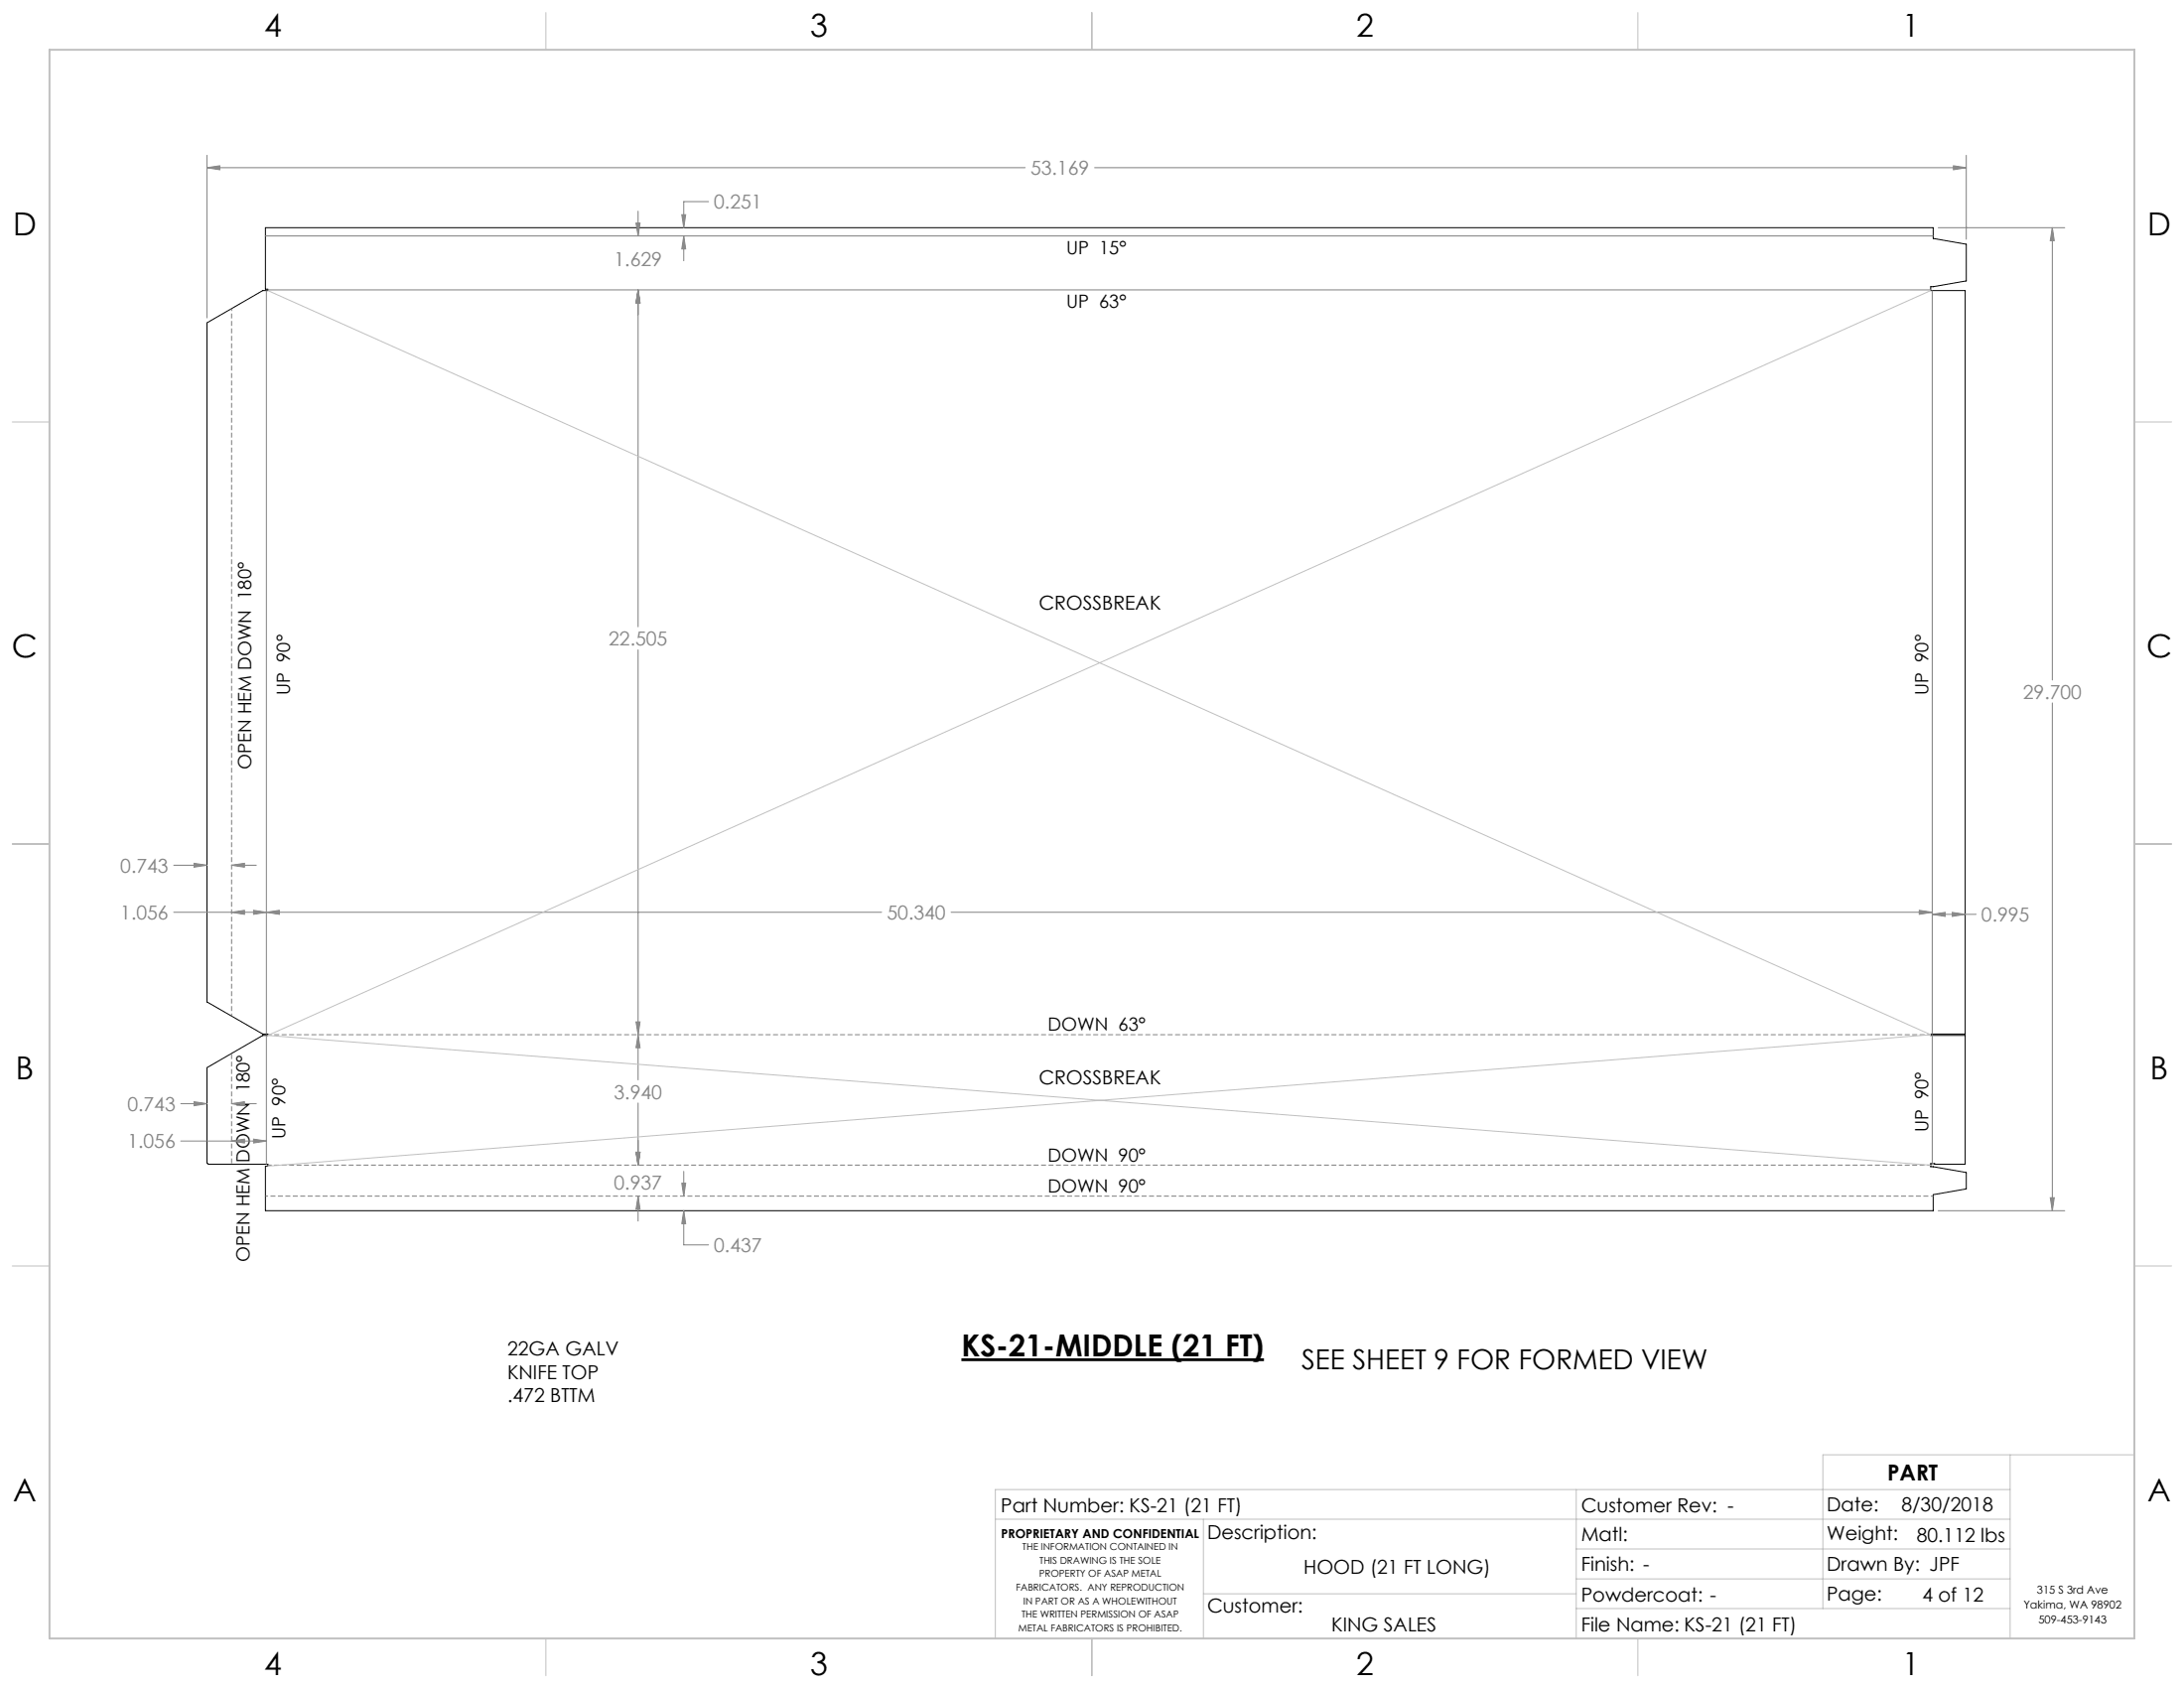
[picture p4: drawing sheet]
<svg xmlns="http://www.w3.org/2000/svg" width="559mm" height="432mm" viewBox="0 0 559 432" stroke-linecap="round" stroke-linejoin="round" font-family="sans-serif">
<path d="M67.9 58.2h426.7v2.8l8.5 1.5v9.4l-9.1 1.4v1h8.8v190.2h-8.8v.4h8.8v32.9l-8.8-.1v.7l9.1 1.5v4.2l-8.5 1.5v4.1h-426.7v-11.4h.6v-.5h-15.1l-.4-.4v-24.3l14.2-8.2h1.3v-.4h-1.3l-14.2-8.2v-173.7l14.2-8.3h1.3v-.3h-.6z" fill="none" stroke="#000" stroke-width=".25"/>
<path d="M246 347.8h77.4" fill="none" stroke="#000" stroke-width=".73" stroke-linecap="butt"/>
<g fill="none" stroke="#808080" stroke-width=".25">
<path d="M53 39.7v41.6M503.1 39.7v21.5M53 42.9l3.2-.5v1zM53 42.9h209.3M162.7 57.1h1.1l-.5 3.3zM163.3 54v6.4M174.4 54.9h1l-.5 3.3zM181.3 51.6h-6.4v6.6M280.1 42.9h223M495.9 58.2h32.4M499.8 42.4l3.3 .5-3.3 .5zM525.1 58.2l.5 3.4h-1z"/>
<path d="M525.1 58.2v115.8M67.9 60.4h426.7M68.2 74.3v190.2M68.5 74.2h425.5M163.3 74.2l.5 3.3h-1.1zM163.3 74.2v86.1M174.9 60.4l.5 3.3h-1zM174.9 60.4v6.3M494.4 74.3v190.2M163.3 166.2v110.1M525.1 179.8v129.9M44.4 233.4h181.2"/>
<path d="M44.4 221.3h8.6M49.6 220.8l3.4 .5-3.4 .5zM59.2 233.4l3.3-.5v1zM59.2 221.3l3.3-.5v1zM59.2 221.3h6.4M64.9 232.9l3.3 .5-3.3 .5zM68.2 233.4l3.3-.5v1zM243.3 233.4h251.1M491.1 232.9l3.3 .5-3.3 .5zM494.4 233.9l3.3-.5v1zM494.4 233.9h11.2M499.5 233.4l3.3 .5-3.3 .5z"/>
<path d="M68.2 264.9v32.9M162.7 261.4h1.1l-.5 3.3zM163.3 264.7l.5 3.3h-1.1zM494.4 264.9v32.8M46.2 291.9h22M46.2 282.3h6.8M49.6 281.8l3.4 .5-3.4 .6zM59.2 291.9l3.3-.5v1zM59.2 282.3l3.3-.5v1.1zM59.2 282.3h6.4M64.9 291.4l3.3 .5-3.3 .5zM162.7 294.7h1.1l-.5 3.4z"/>
<path d="M163.3 282.2v15.9M174.9 299.6v6.4M163.3 306l.5 3.3h-1.1zM163.3 306v6.3M174.4 302.7h1l-.5 3.3zM174.9 309.7l.5 3.3h-1zM174.9 309.7v8.8h6.4M495.9 309.7h32.4M524.6 306.4h1l-.5 3.3z"/>
</g>
<path d="M494 264.7h-425.4M68.6 298h425.4" fill="none" stroke="#808080" stroke-width=".25" stroke-dasharray="1.3 .6" stroke-dashoffset=".3" stroke-linecap="butt"/>
<path d="M59.3 78.9v181M67.9 306h426.8" fill="none" stroke="#808080" stroke-width=".25" stroke-dasharray="1.3 .6" stroke-dashoffset=".6" stroke-linecap="butt"/>
<path d="M59.3 269.5v28.3" fill="none" stroke="#808080" stroke-width=".25" stroke-dasharray="1.3 .6" stroke-dashoffset="-.2" stroke-linecap="butt"/>
<g fill="none" stroke="#c0c0c0" stroke-width=".25">
<path d="M139.7 3.2v9.5M279.4 3.2v9.5M419.1 3.2v9.5M68.5 74.3l425.5 190.4-425.5 33.6M494 74.3l-425.5 190.6 425.5 33.2M3.1 107.9h9.6M546.1 107.9h9.5M3.1 215.9h9.6M546.1 215.9h9.5M3.1 323.8h9.6M546.1 323.8h9.5M514.3 372.1v47"/>
<path d="M546.1 372.1h-79.7v39.4M254.7 388.6h259.6M307.9 388.6v30.5M403.3 381v38.1M403.3 396.2h111M514.3 381h-259.6v38.1M139.7 419.1v9.6M279.4 419.1v9.6M307.9 407.7h95.4M403.3 403.9h111M403.3 411.5h111M419.1 419.1v9.6"/>
</g>
<path d="M12.7 12.7h533.4v406.4h-533.4z" fill="none" stroke="#c0c0c0" stroke-width=".5"/>
<path d="M174.4 302.7h1l-.5 3.3zM174.9 309.7l.5 3.3h-1zM163.3 306l.5 3.3h-1.1zM162.7 294.7h1.1l-.5 3.4zM162.7 294.7h1.1l-.5 3.4zM163.3 264.7l.5 3.3h-1.1zM162.7 261.4h1.1l-.5 3.3zM163.3 74.2l.5 3.3h-1.1zM163.3 74.2l.5 3.3h-1.1zM162.7 57.1h1.1l-.5 3.3zM174.9 60.4l.5 3.3h-1zM174.4 54.9h1l-.5 3.3zM68.2 233.4l3.3-.5v1zM491.1 232.9l3.3 .5-3.3 .5zM64.9 232.9l3.3 .5-3.3 .5zM59.2 233.4l3.3-.5v1zM59.2 221.3l3.3-.5v1zM49.6 220.8l3.4 .5-3.4 .5zM494.4 233.9l3.3-.5v1zM499.5 233.4l3.3 .5-3.3 .5zM64.9 291.4l3.3 .5-3.3 .5zM59.2 291.9l3.3-.5v1zM59.2 282.3l3.3-.5v1.1zM49.6 281.8l3.4 .5-3.4 .6zM53 42.9l3.2-.5v1zM499.8 42.4l3.3 .5-3.3 .5zM525.1 58.2l.5 3.4h-1zM524.6 306.4h1l-.5 3.3z" fill="#808080"/>
<g font-size="8.1">
<text x="67.6" y="9.3">4</text>
<text x="207.3" y="9.3">3</text>
<text x="347" y="9.3">2</text>
<text x="486.7" y="9.3">1</text>
<text x="3.3" y="60.1">D</text>
<text x="549.4" y="60.1">D</text>
<text x="3" y="168">C</text>
<text x="549.1" y="168">C</text>
<text x="4" y="276">B</text>
<text x="550.1" y="276">B</text>
<text x="3.3" y="383.9">A</text>
<text x="549.4" y="383.9">A</text>
<text x="67.6" y="428.4">4</text>
<text x="207.3" y="428.4">3</text>
<text x="347" y="428.4">2</text>
<text x="486.7" y="428.4">1</text>
</g>
<text font-size="7.8" x="246" y="347">KS-21-MIDDLE (21 FT)</text>
<text font-size="7.1" x="333" y="350.2">SEE SHEET 9 FOR FORMED VIEW</text>
<text font-size="5.6" x="482.9" y="378.6">PART</text>
<g font-size="4.9" fill="#808080">
<text x="263.7" y="44.8">53.169</text>
<text x="182.7" y="53.4">0.251</text>
<text x="157.1" y="68">1.629</text>
<text x="155.7" y="165.1">22.505</text>
<text x="517.6" y="178.7">29.700</text>
<text x="30.8" y="223.2">0.743</text>
<text x="30.8" y="235.2">1.056</text>
<text x="226.9" y="235.2">50.340</text>
<text x="507" y="235.8">0.995</text>
<text x="157.1" y="281.1">3.940</text>
<text x="32.6" y="284.2">0.743</text>
<text x="32.6" y="293.7">1.056</text>
<text x="157.1" y="304.4">0.937</text>
<text x="182.7" y="320.3">0.437</text>
</g>
<g font-size="4.9">
<text x="265.8" y="155.8">CROSSBREAK</text>
<text x="265.8" y="277.4">CROSSBREAK</text>
<text x="129.8" y="346.8">22GA GALV</text>
<text x="129.8" y="352.7">KNIFE TOP</text>
<text x="129.8" y="358.6">.472 BTTM</text>
<text x="256.1" y="386.9">Part Number: KS-21 (21 FT)</text>
<text x="404.6" y="386.8">Customer Rev: -</text>
<text x="467.4" y="386.7">Date:</text>
<text x="486.5" y="386.7">8/30/2018</text>
<text x="308.9" y="393.8">Description:</text>
<text x="404.6" y="394.3">Matl:</text>
<text x="467.4" y="394">Weight:</text>
<text x="490.4" y="394.5">80.112 lbs</text>
<text x="404.6" y="401.9">Finish: -</text>
<text x="467.4" y="401.7">Drawn By: JPF</text>
<text x="333.5" y="402.5">HOOD (21 FT LONG)</text>
<text x="308.9" y="412.4">Customer:</text>
<text x="404.6" y="409.6">Powdercoat: -</text>
<text x="467.4" y="409.4">Page:</text>
<text x="491.8" y="409.6">4 of 12</text>
<text x="340.7" y="417.4">KING SALES</text>
<text x="404.6" y="417.4">File Name: KS-21 (21 FT)</text>
</g>
<g font-size="4.7">
<text x="272.8" y="65">UP 15°</text>
<text x="272.8" y="78.8">UP 63°</text>
<text x="74.2" y="177.8" transform="rotate(-90 74.2 177.8)">UP 90°</text>
<text x="493.4" y="177.8" transform="rotate(-90 493.4 177.8)">UP 90°</text>
<text x="64.3" y="196.7" transform="rotate(-90 64.3 196.7)">OPEN HEM DOWN 180°</text>
<text x="268.1" y="263.6">DOWN 63°</text>
<text x="73" y="291.3" transform="rotate(-90 73 291.3)">UP 90°</text>
<text x="493.4" y="289.6" transform="rotate(-90 493.4 289.6)">UP 90°</text>
<text x="268.1" y="297.1">DOWN 90°</text>
<text x="268.1" y="304.9">DOWN 90°</text>
<text x="63.9" y="322.8" transform="rotate(-90 63.9 322.8)">OPEN HEM DOWN 180°</text>
</g>
<text font-size="3.2" x="256.1" y="393.4">PROPRIETARY AND CONFIDENTIAL</text>
<g font-size="2.8">
<text x="521.2" y="407.7">315 S 3rd Ave</text>
<text x="517.8" y="411.5">Yakima, WA 98902</text>
<text x="521.6" y="415.3">509-453-9143</text>
</g>
<g font-size="2.5">
<text x="261.6" y="396.5">THE INFORMATION CONTAINED IN</text>
<text x="266" y="399.9">THIS DRAWING IS THE SOLE</text>
<text x="260" y="406.9">FABRICATORS. ANY REPRODUCTION</text>
<text x="265.9" y="403.4">PROPERTY OF ASAP METAL</text>
<text x="261.4" y="413.8">THE WRITTEN PERMISSION OF ASAP</text>
<text x="261.8" y="410.4">IN PART OR AS A WHOLEWITHOUT</text>
<text x="260.5" y="417.3">METAL FABRICATORS IS PROHIBITED.</text>
</g>
</svg>
